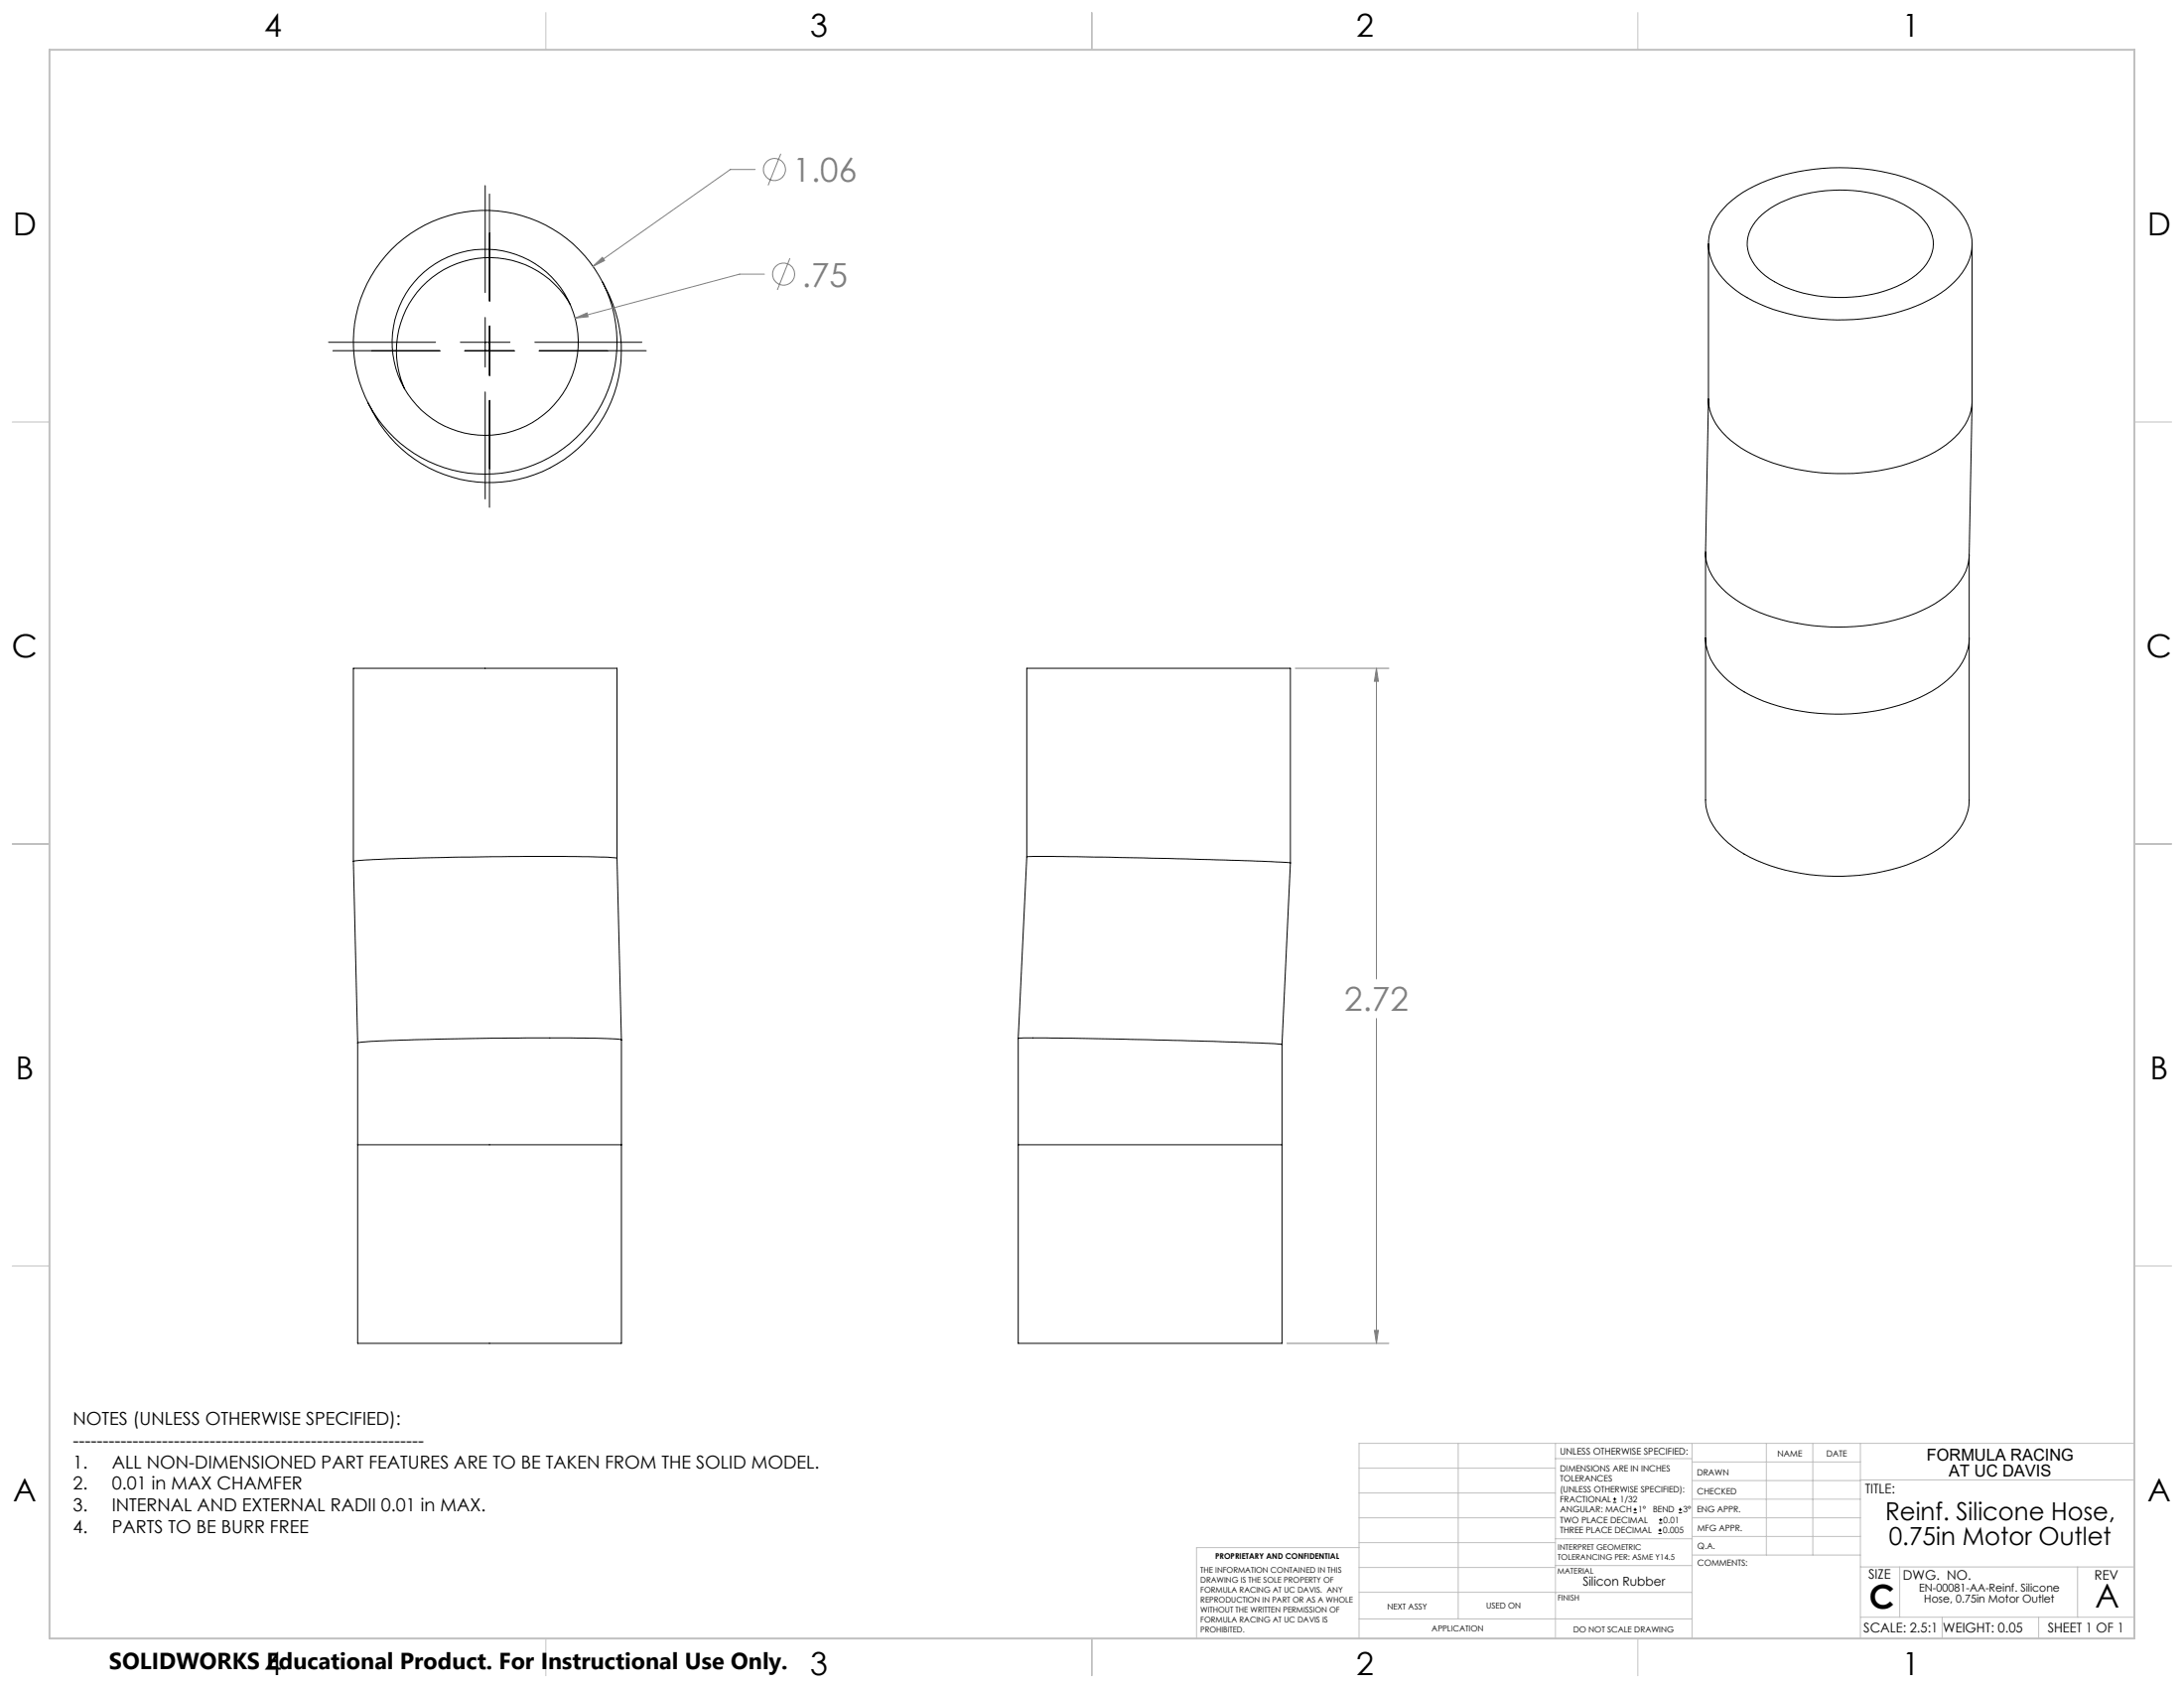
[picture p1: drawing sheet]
<svg xmlns="http://www.w3.org/2000/svg" width="559mm" height="432mm" viewBox="0 0 559 432" stroke-linecap="round" stroke-linejoin="round" font-family="sans-serif">
<g fill="none" stroke="#000" stroke-width=".25">
<path d="M124.1 47.5v27.4M125.2 49.6v27.4M125.3 59.6v17.4M442 52.2a39 39 0 0 1 22.2-8.9 51.9 51.9 0 0 1 29.7 4.9 19.8 19.8 0 0 1 10.1 10.6 12.2 12.2 0 0 1-2.8 12.1 31.5 31.5 0 0 1-16.6 9.3 53.9 53.9 0 0 1-36-3.2 20.8 20.8 0 0 1-10.7-10.5 12.4 12.4 0 0 1 3.1-13.2zM450 55.7a25.8 25.8 0 0 1 15.3-6.7 36.2 36.2 0 0 1 23 4 12.5 12.5 0 0 1 6.3 8.5 10.8 10.8 0 0 1-5.4 9.6 35.1 35.1 0 0 1-24.4 4.6 26.1 26.1 0 0 1-15-6.9 8.9 8.9 0 0 1 .2-13.1zM145.8 77.8a23.8 23.8 0 0 0-31.4-9.2 23.8 23.8 0 0 0-10.9 30.9M154.2 72.1a33.8 33.8 0 0 1-13.5 47.6 33.8 33.8 0 0 1-46.6-16.7M437.1 62.4v39.8a13.9 13.9 0 0 0 5.8 10.5 42.6 42.6 0 0 0 22.8 8.2 52.8 52.8 0 0 0 29.4-5.3 17.7 17.7 0 0 0 9.2-10.4l.3-2.4v-40.4M84.1 87.6h27.3M85.2 89.7h27.4M117.8 87.6h12.7M118.9 89.7h12.7"/>
<path d="M124.1 81.2v12.7M125.2 83.4v12.7M125.3 83.4v12.7M136.8 87.6h27.4M137.9 89.7h27.4M124.1 100.3v27.3M125.2 102.4v27.4M125.3 102.4v17.5M437.1 102.1l-.7 39.1a13.3 13.3 0 0 0 5.2 10.2 39.2 39.2 0 0 0 20.3 8.4 53.5 53.5 0 0 0 31.6-4.5 18.8 18.8 0 0 0 9.9-10.3l.4-3 .8-39.2M436.4 141.4v63.3a13.6 13.6 0 0 0 4.6 9.9 37 37 0 0 0 19.9 8.8 52.9 52.9 0 0 0 31.9-4.3 20.4 20.4 0 0 0 10.4-10.6l.4-1.2 .2-2.4v-63M436.4 163.2a13.6 13.6 0 0 0 4.6 9.9 37 37 0 0 0 19.9 8.8 52.9 52.9 0 0 0 31.9-4.3 19.7 19.7 0 0 0 10.8-11.8l.2-2.6M157.9 219.6a209.7 209.7 0 0 0-23.3-.5l-26.9 .4a154.4 154.4 0 0 0-17.3 .8"/>
<path d="M157.9 219.6v-48.6h-67.5v49.3M157.9 219.6l1.1 46.4M262.7 219.2l6.5-.1 29.8 .5 21.1 .6 10.1 .5M262.7 219.2v-48.2h67.5v49.7M262.7 219.2l-2.2 46.4M90.4 220.3l1.1 46.5M330.2 220.7l-2.2 46.5M159 266a99.2 99.2 0 0 0-14.6-.5l-18.1 .1-16.6 .3a160 160 0 0 0-18.2 .9M159 266v77.6h-67.5v-76.8M260.5 265.6v78h67.5v-76.4M260.5 265.6l7.2-.1 26 .5 25 .7 9.3 .5M91.5 292.8h67.5"/>
<path d="M260.5 292.8h67.5M412.7 384.3h.9M412.7 383.5h.9M413.1 383.1v.8M418 387h.8M418 386.2h.8M418.4 385.7v.9M424.3 392.3h.9M424.3 391.4h.9M424.5 389.6h.8M424.5 388.8h.8M424.7 391v.9"/>
<path d="M424.9 388.4v.8M429.5 387h.9M429.5 386.2h.9M429.9 385.7v.9"/>
<circle cx="124.1" cy="87.6" r="23.8"/>
<circle cx="124.1" cy="87.6" r="33.7"/>
</g>
<g fill="none" stroke="#808080" stroke-width=".25">
<path d="M199.8 39.3l-3.3 8.1M193.2 43.4h-6.3l-35.2 24.7M151.7 68.1l2.4-2.3 .6 .8zM195.6 70.1h-6.4l-42.1 11.3M202.1 66.1l-3.2 8.1M147.1 81.4l3.1-1.4 .3 1zM331.4 171h24M352.2 171l.5 3.3h-1.1zM352.2 171v79.4M352.2 260.5v83.1M329.3 343.6h26.1M351.6 340.3h1.1l-.5 3.3z"/>
<circle cx="198.2" cy="43.4" r="2.82"/>
<circle cx="200.5" cy="70.1" r="2.83"/>
</g>
<g fill="none" stroke="#c0c0c0" stroke-width=".25">
<path d="M139.7 3.2v9.5M279.4 3.2v9.5M419.1 3.2v9.5M3.1 107.9h9.6M546.1 107.9h9.5M3.1 215.9h9.6M546.1 215.9h9.5M3.1 323.8h9.6M546.1 323.8h9.5M347.7 375.6h50.3M373.1 369.2v44.9M398 369.2v49.9"/>
<path d="M398 373.1h34.9M432.9 369.2v49.9M432.9 378.7h43.1M432.9 374h43.1M451.9 369.2v28.6M463.8 369.2v28.6M476 369.2v49.9M476 378.6h70.1M546.1 369.2h-198.4v49.9M347.7 394.6h50.3M347.7 388.3h50.3M347.7 381.9h50.3"/>
<path d="M347.7 395.9h-41.6v23.2M398 393.6h35M432.9 383.5h43.1M432.9 388.3h43.1M432.9 393h43.1M433 397.8h43M139.7 419.1v9.6M279.4 419.1v9.6M347.7 414.1h85.2M347.7 401h50.3M347.7 407.3h50.3M398 407.4h34.9"/>
<path d="M398 400.5h35M419.1 419.1v9.6M476 413.7h70.1M476 400.8h70.1M486.1 400.8v12.9M496.9 413.7v5.4M521.6 413.7v5.4M531.6 400.8v12.9"/>
</g>
<path d="M12.7 12.7h533.4v406.4h-533.4z" fill="none" stroke="#c0c0c0" stroke-width=".5"/>
<path d="M147.1 81.4l3.4-.4-.3-1zM151.7 68.1l3-1.5-.6-.8zM352.2 171l.5 3.3h-1.1zM351.6 340.3h1.1l-.5 3.3z" fill="#808080"/>
<g font-size="8.5" fill="#808080">
<text x="202.8" y="46.5">1.06</text>
<text x="205.2" y="73.3">.75</text>
<text x="344" y="258.7">2.72</text>
</g>
<g font-size="8.5">
<text x="478.3" y="411.4">C</text>
<text x="536.1" y="411.3">A</text>
</g>
<g font-size="8.1">
<text x="67.6" y="9.3">4</text>
<text x="207.3" y="9.3">3</text>
<text x="347" y="9.3">2</text>
<text x="486.7" y="9.3">1</text>
<text x="3.3" y="60.1">D</text>
<text x="549.4" y="60.1">D</text>
<text x="3" y="168">C</text>
<text x="549.1" y="168">C</text>
<text x="4" y="276">B</text>
<text x="550.1" y="276">B</text>
<text x="3.3" y="383.9">A</text>
<text x="549.4" y="383.9">A</text>
<text x="67.6" y="428.4">4</text>
<text x="207.3" y="428.4">3</text>
<text x="347" y="428.4">2</text>
<text x="486.7" y="428.4">1</text>
</g>
<g font-size="6.3">
<text x="482.4" y="388.8">Reinf. Silicone Hose,</text>
<text x="483.3" y="395.1">0.75in Motor Outlet</text>
</g>
<text font-size="5.9" x="27.9" y="427">SOLIDWORKS Educational Product. For Instructional Use Only.</text>
<g font-size="4.6">
<text x="18.6" y="364.4">NOTES (UNLESS OTHERWISE SPECIFIED):</text>
<text x="18.6" y="370">-----------------------------------------------------------</text>
<text x="18.6" y="375.5">1.</text>
<text x="28.7" y="375.5">ALL NON-DIMENSIONED PART FEATURES ARE TO BE TAKEN FROM THE SOLID MODEL.</text>
<text x="18.6" y="381.1">2.</text>
<text x="28.7" y="381.1">0.01 in MAX CHAMFER</text>
<text x="18.6" y="386.7">3.</text>
<text x="28.7" y="386.7">INTERNAL AND EXTERNAL RADII 0.01 in MAX.</text>
<text x="18.6" y="392.3">4.</text>
<text x="28.7" y="392.3">PARTS TO BE BURR FREE</text>
</g>
<g font-size="4.2">
<text x="493" y="373.5">FORMULA RACING</text>
<text x="498.7" y="377.8">AT UC DAVIS</text>
</g>
<g font-size="3.4">
<text x="477.2" y="381.9">TITLE:</text>
<text x="478.1" y="404">SIZE</text>
<text x="486.9" y="404">DWG. NO.</text>
<text x="535.9" y="404.1">REV</text>
<text x="476.8" y="417.7">SCALE: 2.5:1</text>
<text x="497.1" y="417.7">WEIGHT: 0.05</text>
<text x="523.9" y="417.6">SHEET 1 OF 1</text>
</g>
<text font-size="3.2" x="405" y="405.7">Silicon Rubber</text>
<g font-size="2.8">
<text x="491" y="407.2">EN-00081-AA-Reinf. Silicone</text>
<text x="492.3" y="410">Hose, 0.75in Motor Outlet</text>
</g>
<text font-size="2.4" x="399.2" y="372.1">UNLESS OTHERWISE SPECIFIED:</text>
<g font-size="2.2">
<text x="399.2" y="376.4">DIMENSIONS ARE IN INCHES</text>
<text x="434.2" y="377.3">DRAWN</text>
<text x="454.8" y="372.5">NAME</text>
<text x="467.3" y="372.6">DATE</text>
<text x="399.2" y="379">TOLERANCES</text>
<text x="399.2" y="381.7">(UNLESS OTHERWISE SPECIFIED):</text>
<text x="434.3" y="382.2">CHECKED</text>
<text x="399.2" y="389.6">TWO PLACE DECIMAL</text>
<text x="399.2" y="384.3">FRACTIONAL</text>
<text x="399.2" y="387">ANGULAR: MACH</text>
<text x="414.5" y="384.3">1/32</text>
<text x="419.1" y="387">1°</text>
<text x="422.9" y="387">BEND</text>
<text x="425.6" y="389.6">0.01</text>
<text x="430.6" y="387">3°</text>
<text x="434.2" y="386.9">ENG APPR.</text>
<text x="399.2" y="392.3">THREE PLACE DECIMAL</text>
<text x="425.5" y="392.3">0.005</text>
<text x="434.3" y="391.6">MFG APPR.</text>
<text x="434.3" y="396.3">Q.A.</text>
<text x="434.3" y="400.5">COMMENTS:</text>
</g>
<g font-size="2.1">
<text x="354.9" y="411.6">NEXT ASSY</text>
<text x="380.3" y="411.6">USED ON</text>
<text x="366.3" y="417.4">APPLICATION</text>
<text x="402.5" y="417.5">DO NOT SCALE DRAWING</text>
</g>
<g font-size="2">
<text x="310.9" y="398.8">PROPRIETARY AND CONFIDENTIAL</text>
<text x="398.6" y="396.5">INTERPRET GEOMETRIC</text>
<text x="398.6" y="399">TOLERANCING PER: ASME Y14.5</text>
<text x="307.2" y="402.4">THE INFORMATION CONTAINED IN THIS</text>
<text x="307.2" y="404.9">DRAWING IS THE SOLE PROPERTY OF</text>
<text x="307.2" y="407.5">FORMULA RACING AT UC DAVIS. ANY</text>
<text x="398.5" y="402.6">MATERIAL</text>
<text x="307.2" y="410">REPRODUCTION IN PART OR AS A WHOLE</text>
<text x="307.2" y="412.5">WITHOUT THE WRITTEN PERMISSION OF</text>
<text x="398.5" y="409.4">FINISH</text>
<text x="307.2" y="415">FORMULA RACING AT UC DAVIS IS</text>
<text x="307.2" y="417.6">PROHIBITED.</text>
</g>
</svg>
